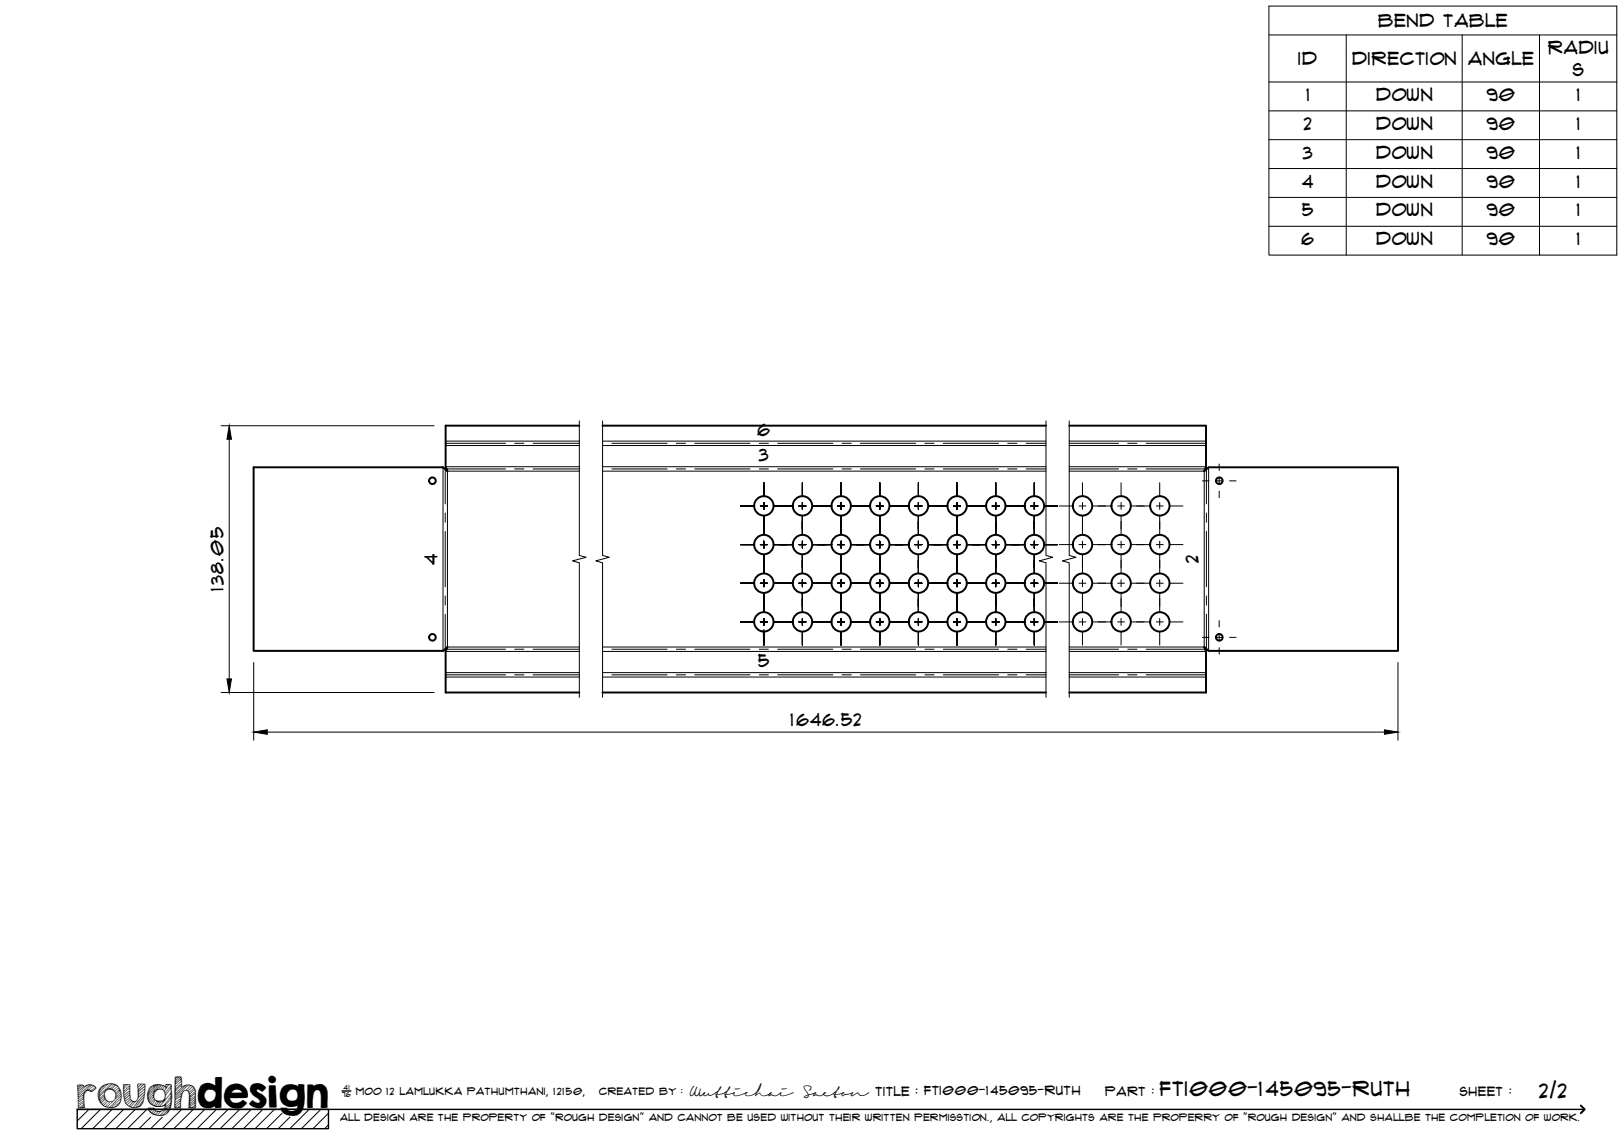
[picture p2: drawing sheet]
<svg xmlns="http://www.w3.org/2000/svg" width="420mm" height="297mm" viewBox="0 0 420 297" stroke-linecap="round" stroke-linejoin="round" font-family="sans-serif">
<!-- layer: Visible -->
<g fill="none" stroke="#000" stroke-width=".51">
<path d="M149.9 110.1h-34.6v10.7l.5 1.1-1.2-1h-49v47.5h49l1.2-1-.5 1.2v10.6h34.6M155.9 110.1h114.7M276.6 110.1h35.4v10.7l-.4 1.1 1.1-1h49v47.5h-49l-1.1-1 .4 1.2v10.6h-35.4M155.9 179.2h114.7"/>
<circle cx="111.9" cy="124.4" r=".86"/>
<circle cx="197.6" cy="130.9" r="2.51"/>
<circle cx="207.6" cy="130.9" r="2.51"/>
<circle cx="217.6" cy="130.9" r="2.51"/>
<circle cx="227.6" cy="130.9" r="2.51"/>
<circle cx="237.6" cy="130.9" r="2.51"/>
<circle cx="247.6" cy="130.9" r="2.51"/>
<circle cx="257.6" cy="130.9" r="2.51"/>
<circle cx="267.6" cy="130.9" r="2.51"/>
<circle cx="280.1" cy="130.9" r="2.51"/>
<circle cx="290.1" cy="130.9" r="2.51"/>
<circle cx="300.1" cy="130.9" r="2.51"/>
<circle cx="315.5" cy="124.4" r=".86"/>
<circle cx="197.6" cy="140.9" r="2.51"/>
<circle cx="197.6" cy="150.9" r="2.51"/>
<circle cx="207.6" cy="150.9" r="2.51"/>
<circle cx="207.6" cy="140.9" r="2.51"/>
<circle cx="217.6" cy="150.9" r="2.51"/>
<circle cx="217.6" cy="140.9" r="2.51"/>
<circle cx="227.6" cy="140.9" r="2.51"/>
<circle cx="227.6" cy="150.9" r="2.51"/>
<circle cx="237.6" cy="150.9" r="2.51"/>
<circle cx="237.6" cy="140.9" r="2.51"/>
<circle cx="247.6" cy="140.9" r="2.51"/>
<circle cx="247.6" cy="150.9" r="2.51"/>
<circle cx="257.6" cy="150.9" r="2.51"/>
<circle cx="257.6" cy="140.9" r="2.51"/>
<circle cx="267.6" cy="140.9" r="2.51"/>
<circle cx="267.6" cy="150.9" r="2.51"/>
<circle cx="280.1" cy="150.9" r="2.51"/>
<circle cx="280.1" cy="140.9" r="2.51"/>
<circle cx="290.1" cy="150.9" r="2.51"/>
<circle cx="290.1" cy="140.9" r="2.51"/>
<circle cx="300.1" cy="140.9" r="2.51"/>
<circle cx="300.1" cy="150.9" r="2.51"/>
<circle cx="111.9" cy="164.9" r=".86"/>
<circle cx="197.6" cy="160.9" r="2.51"/>
<circle cx="207.6" cy="160.9" r="2.51"/>
<circle cx="217.6" cy="160.9" r="2.51"/>
<circle cx="227.6" cy="160.9" r="2.51"/>
<circle cx="237.6" cy="160.9" r="2.51"/>
<circle cx="247.6" cy="160.9" r="2.51"/>
<circle cx="257.6" cy="160.9" r="2.51"/>
<circle cx="267.6" cy="160.9" r="2.51"/>
<circle cx="280.1" cy="160.9" r="2.51"/>
<circle cx="290.1" cy="160.9" r="2.51"/>
<circle cx="300.1" cy="160.9" r="2.51"/>
<circle cx="315.5" cy="164.9" r=".86"/>
</g>
<!-- layer: Bend Center -->
<g fill="none" stroke="#000" stroke-width=".26">
<path d="M115.3 114.7h15.5M133.2 114.7h2.4M137.9 114.7h12M155.9 114.7h.1M158.3 114.7h14.3M175 114.7h2.4M179.7 114.7h14.3M196.4 114.7h2.4M201.2 114.7h14.3M217.8 114.7h2.4M222.6 114.7h14.3M239.3 114.7h2.4"/>
<path d="M244.1 114.7h14.2M260.7 114.7h2.4M265.5 114.7h5.1M276.6 114.7h12.8M291.8 114.7h2.4M296.5 114.7h15.5M115.2 121.4v9M115.2 132.7v2.4M115.2 137.5v14.3M115.5 121.3h15.3M133.2 121.3h2.4M137.9 121.3h12"/>
<path d="M155.9 121.3h.1M158.3 121.3h14.3M175 121.3h2.4M179.7 121.3h14.3M196.4 121.3h2.4M201.2 121.3h14.3M217.8 121.3h2.4M222.6 121.3h14.3M239.3 121.3h2.4M244.1 121.3h14.2M260.7 121.3h2.4M265.5 121.3h5.1"/>
<path d="M276.6 121.3h12.8M291.8 121.3h2.4M296.5 121.3h15.3M312.1 121.4v9M312.1 132.7v2.4M312.1 137.5v14.3M115.2 154.2v2.4M115.2 158.9v9M312.1 154.2v2.4M312.1 158.9v9M115.3 174.6h15.5M115.5 168h15.3"/>
<path d="M133.2 174.6h2.4M133.2 168h2.4M137.9 174.6h12M137.9 168h12M155.9 174.6h.1M155.9 168h.1M158.3 174.6h14.3M158.3 168h14.3M175 174.6h2.4M175 168h2.4M179.7 174.6h14.3M179.7 168h14.3"/>
<path d="M196.4 174.6h2.4M196.4 168h2.4M201.2 174.6h14.3M201.2 168h14.3M217.8 174.6h2.4M217.8 168h2.4M222.6 174.6h14.3M222.6 168h14.3M239.3 174.6h2.4M239.3 168h2.4M244.1 174.6h14.2M244.1 168h14.2"/>
<path d="M260.7 174.6h2.4M260.7 168h2.4M265.5 174.6h5.1M265.5 168h5.1M276.6 174.6h12.8M276.6 168h12.8M291.8 174.6h2.4M291.8 168h2.4M296.5 174.6h15.5M296.5 168h15.3"/>
</g>
<!-- layer: Visible Narrow -->
<g fill="none" stroke="#000" stroke-width=".26">
<path d="M115.3 114.1h34.6M115.3 115.3h34.6M155.9 114.1h114.7M155.9 115.3h114.7M276.6 114.1h35.4M276.6 115.3h35.4M114.6 120.9v47.5M115.3 120.8h34.6M149.9 121.9h-34.1v45.5h34.1M155.9 120.8h114.7M155.9 121.9h114.7M276.6 121.9h35v45.5h-35"/>
<path d="M276.6 120.8h35.4M312.7 120.9v47.5M115.3 175.2h34.6M115.3 174h34.6M115.3 168.6h34.6M155.9 175.2h114.7M155.9 174h114.7M155.9 168.6h114.7M155.9 167.4h114.7M276.6 175.2h35.4M276.6 174h35.4M276.6 168.6h35.4"/>
</g>
<!-- layer: TitleBlock -->
<path d="M20 287h65v5h-65zM20 287h390M88.5 282.3h2.3" fill="none" stroke="#000" stroke-width=".36"/>
<path d="M409 286.1l1 .9-1 1" fill="none" stroke="#000" stroke-width=".51"/>
<g fill="none" stroke="#000" stroke-width=".26">
<path d="M23 287l-3 3.1M26 287l-5 5M29 287l-5 5M32 287l-5 5M35 287l-5 5M38 287l-5 5M39 289.1l-3 2.9M42 289.1l-3 2.9M47 287l-5 5M50 287l-5 5M53 287l-5 5M56 287l-5 5"/>
<path d="M59 287l-5 5M62 287l-5 5M65 287l-5 5M68 287l-5 5M71 287l-5 5M73 288l-4 4M75 289.1l-3 2.9M80 287l-5 5M83 287l-5 5M85 288l-4 4M85 291l-1 1"/>
</g>
<!-- layer: Smart Centers -->
<g fill="none" stroke="#000" stroke-width=".26">
<path d="M191.6 130.9h3.3M196.7 130.9h1.8M197.6 124.9v3.3M197.6 130v1.8M197.6 133.6v4.6M200.3 130.9h4.6M206.7 130.9h1.8M207.6 124.9v3.3M207.6 130v1.8M207.6 133.6v4.6M210.3 130.9h4.6M216.7 130.9h1.8"/>
<path d="M217.6 124.9v3.3M217.6 130v1.8M217.6 133.6v4.6M220.3 130.9h4.6M226.7 130.9h1.8M227.6 124.9v3.3M227.6 130v1.8M227.6 133.6v4.6M230.3 130.9h4.6M236.7 130.9h1.8M237.6 124.9v3.3M237.6 130v1.8"/>
<path d="M237.6 133.6v4.6M240.3 130.9h4.6M246.7 130.9h1.8M247.6 124.9v3.3M247.6 130v1.8M247.6 133.6v4.6M250.3 130.9h4.6M256.7 130.9h1.8M257.6 124.9v3.3M257.6 130v1.8M257.6 133.6v4.6M260.3 130.9h4.6"/>
<path d="M266.7 130.9h1.8M267.6 124.9v3.3M267.6 130v1.8M267.6 133.6v4.6M270.3 130.9h3.3M274 130.9h3.4M279.1 130.9h1.8M280.1 124.9v3.3M280.1 130v1.8M280.1 133.6v4.6M282.7 130.9h4.7M289.2 130.9h1.7"/>
<path d="M290 124.9v3.3M290 130v1.8M290 133.6v4.6M292.7 130.9h4.7M299.1 130.9h1.8M300 124.9v3.3M300 130v1.8M300 133.6v4.6M302.7 130.9h3.3M311.1 124.4h1.7M314.5 124.4h1.8M315.4 120.1v1.6"/>
<path d="M315.4 123.5v1.8M315.4 127.1v1.7M318.1 124.4h1.7M191.6 140.9h3.3M191.6 150.9h3.3M196.7 140.9h1.8M196.7 150.9h1.8M197.6 140v1.8M197.6 143.6v4.6M197.6 150v1.8M197.6 153.6v4.6M200.3 140.9h4.6"/>
<path d="M200.3 150.9h4.6M206.7 140.9h1.8M206.7 150.9h1.8M207.6 140v1.8M207.6 143.6v4.6M207.6 150v1.8M207.6 153.6v4.6M210.3 140.9h4.6M210.3 150.9h4.6M216.7 140.9h1.8M216.7 150.9h1.8M217.6 140v1.8"/>
<path d="M217.6 143.6v4.6M217.6 150v1.8M217.6 153.6v4.6M220.3 140.9h4.6M220.3 150.9h4.6M226.7 140.9h1.8M226.7 150.9h1.8M227.6 140v1.8M227.6 143.6v4.6M227.6 150v1.8M227.6 153.6v4.6M230.3 140.9h4.6"/>
<path d="M230.3 150.9h4.6M236.7 140.9h1.8M236.7 150.9h1.8M237.6 140v1.8M237.6 143.6v4.6M237.6 150v1.8M237.6 153.6v4.6M240.3 140.9h4.6M240.3 150.9h4.6M246.7 140.9h1.8M246.7 150.9h1.8M247.6 140v1.8"/>
<path d="M247.6 143.6v4.6M247.6 150v1.8M247.6 153.6v4.6M250.3 140.9h4.6M250.3 150.9h4.6M256.7 140.9h1.8M256.7 150.9h1.8M257.6 140v1.8M257.6 143.6v4.6M257.6 150v1.8M257.6 153.6v4.6M260.3 140.9h4.6"/>
<path d="M260.3 150.9h4.6M266.7 140.9h1.8M266.7 150.9h1.8M267.6 140v1.8M267.6 143.6v4.6M267.6 150v1.8M267.6 153.6v4.6M270.3 140.9h3.3M270.3 150.9h3.3M274 140.9h3.4M274 150.9h3.4M279.1 140.9h1.8"/>
<path d="M279.1 150.9h1.8M280.1 140v1.8M280.1 143.6v4.6M280.1 150v1.8M280.1 153.6v4.6M282.7 140.9h4.7M282.7 150.9h4.7M289.2 140.9h1.7M289.2 150.9h1.7M290 140v1.8M290 143.6v4.6M290 150v1.8"/>
<path d="M290 153.6v4.6M292.7 140.9h4.7M292.7 150.9h4.7M299.1 140.9h1.8M299.1 150.9h1.8M300 140v1.8M300 143.6v4.6M300 150v1.8M300 153.6v4.6M302.7 140.9h3.3M302.7 150.9h3.3M191.6 160.9h3.3"/>
<path d="M196.7 160.9h1.8M197.6 160v1.8M197.6 163.6v3.3M200.3 160.9h4.6M206.7 160.9h1.8M207.6 160v1.8M207.6 163.6v3.3M210.3 160.9h4.6M216.7 160.9h1.8M217.6 160v1.8M217.6 163.6v3.3M220.3 160.9h4.6"/>
<path d="M226.7 160.9h1.8M227.6 160v1.8M227.6 163.6v3.3M230.3 160.9h4.6M236.7 160.9h1.8M237.6 160v1.8M237.6 163.6v3.3M240.3 160.9h4.6M246.7 160.9h1.8M247.6 160v1.8M247.6 163.6v3.3M250.3 160.9h4.6"/>
<path d="M256.7 160.9h1.8M257.6 160v1.8M257.6 163.6v3.3M260.3 160.9h4.6M266.7 160.9h1.8M267.6 160v1.8M267.6 163.6v3.3M270.3 160.9h3.3M274 160.9h3.4M279.1 160.9h1.8M280.1 160v1.8M280.1 163.6v3.3"/>
<path d="M282.7 160.9h4.7M289.2 160.9h1.7M290 160v1.8M290 163.6v3.3M292.7 160.9h4.7M299.1 160.9h1.8M300 160v1.8M300 163.6v3.3M302.7 160.9h3.3M311.1 164.9h1.7M314.5 164.9h1.8M315.4 160.6v1.6"/>
<path d="M315.4 164v1.8M315.4 167.6v1.7M318.1 164.9h1.7"/>
</g>
<!-- layer: Bend Tables -->
<path d="M328.3 1.6h90v64.4h-90zM328.3 9h90M348.3 9v57M378.3 9v57M398.3 9v57M328.3 21.2h90M328.3 28.7h90M328.3 36.1h90M328.3 43.6h90M328.3 51.1h90M328.3 58.6h90" fill="none" stroke="#000" stroke-width=".26"/>
<!-- layer: Break Lines -->
<path d="M149.9 108.9v34.8l1.7 .5-3.5 .9 1.8 .5v34.8M155.9 108.9v34.8l1.7 .5-3.5 .9 1.8 .5v34.8M270.6 108.9v34.8l1.8 .5-3.5 .9 1.7 .5v34.8M276.6 108.9v34.8l1.8 .5-3.5 .9 1.7 .5v34.8" fill="none" stroke="#000" stroke-width=".26"/>
<!-- layer: FD_Dimensions -->
<path d="M57.2 110.2h55.1M59.3 113.7v62M57.2 179.2h55.1M65.6 171.4v20.1M361.7 171.4v20.1M69.1 189.4h289.1" fill="none" stroke="#000" stroke-width=".26"/>
<path d="M59.3 110.2l.6 3.5h-1.2zM58.7 175.7h1.2l-.6 3.5zM65.6 189.4l3.5-.6v1.2zM358.2 188.8l3.5 .6-3.5 .6z" fill="#000" stroke="#000" stroke-width=".26"/>
<text font-size="9.7" x="19.9" y="286.8">roughdesign</text>
<g font-size="5.3">
<text x="300.1" y="283.6">FTI000-145095-Ruth</text>
<text x="398.2" y="284">2/2</text>
</g>
<g font-size="4.6">
<text x="356.6" y="7">Bend Table</text>
<text x="335.9" y="16.9">ID</text>
<text x="349.8" y="16.8">Direction</text>
<text x="379.8" y="16.9">Angle</text>
<text x="400.5" y="13.9">Radiu</text>
<text x="406.9" y="19.8">s</text>
<text x="338" y="26.1">1</text>
<text x="356" y="26.1">Down</text>
<text x="384.6" y="26.1">90</text>
<text x="408" y="26.1">1</text>
<text x="337.3" y="33.6">2</text>
<text x="356" y="33.6">Down</text>
<text x="384.6" y="33.6">90</text>
<text x="408" y="33.6">1</text>
<text x="337.1" y="41">3</text>
<text x="356" y="41.1">Down</text>
<text x="384.6" y="41">90</text>
<text x="408" y="41">1</text>
<text x="336.9" y="48.5">4</text>
<text x="356" y="48.5">Down</text>
<text x="384.6" y="48.5">90</text>
<text x="408" y="48.5">1</text>
<text x="336.9" y="56">5</text>
<text x="356" y="56">Down</text>
<text x="384.6" y="56">90</text>
<text x="408" y="56">1</text>
<text x="336.7" y="63.4">6</text>
<text x="356" y="63.5">Down</text>
<text x="384.6" y="63.4">90</text>
<text x="408" y="63.4">1</text>
<text x="196" y="112.7">6</text>
<text x="196.4" y="119.3">3</text>
<text x="113.2" y="146.1" transform="rotate(-90 113.2 146.1)">4</text>
<text x="310.1" y="145.7" transform="rotate(-90 310.1 145.7)">2</text>
<text x="57.8" y="152.9" transform="rotate(-90 57.8 152.9)">138.05</text>
<text x="197.3" y="166">1</text>
<text x="196.2" y="172.6">5</text>
<text x="204.5" y="187.9">1646.52</text>
</g>
<g font-size="3.4">
<text x="178.3" y="283.5">Wuttichai</text>
<text x="208.1" y="283.5">Saeton title : FTI000-145095-Ruth</text>
</g>
<g font-size="3.3">
<text x="286" y="283.5">Part :</text>
<text x="377.7" y="283.5">sheet :</text>
</g>
<g font-size="2.7">
<text x="92.1" y="283.3">moo 12 Lamlukka pathumthani, 12150,</text>
<text x="155" y="283.3">created by :</text>
</g>
<text font-size="2.6" x="88" y="290.1">all design are the property of &quot;rough design&quot; and cannot be used without their written permisstion., all copyrights are the properry of &quot;rough design&quot; and shallbe the completion of work.</text>
<g font-size="1.9">
<text x="88.5" y="283.9">76</text>
<text x="88.9" y="282.1">41</text>
</g>
</svg>
